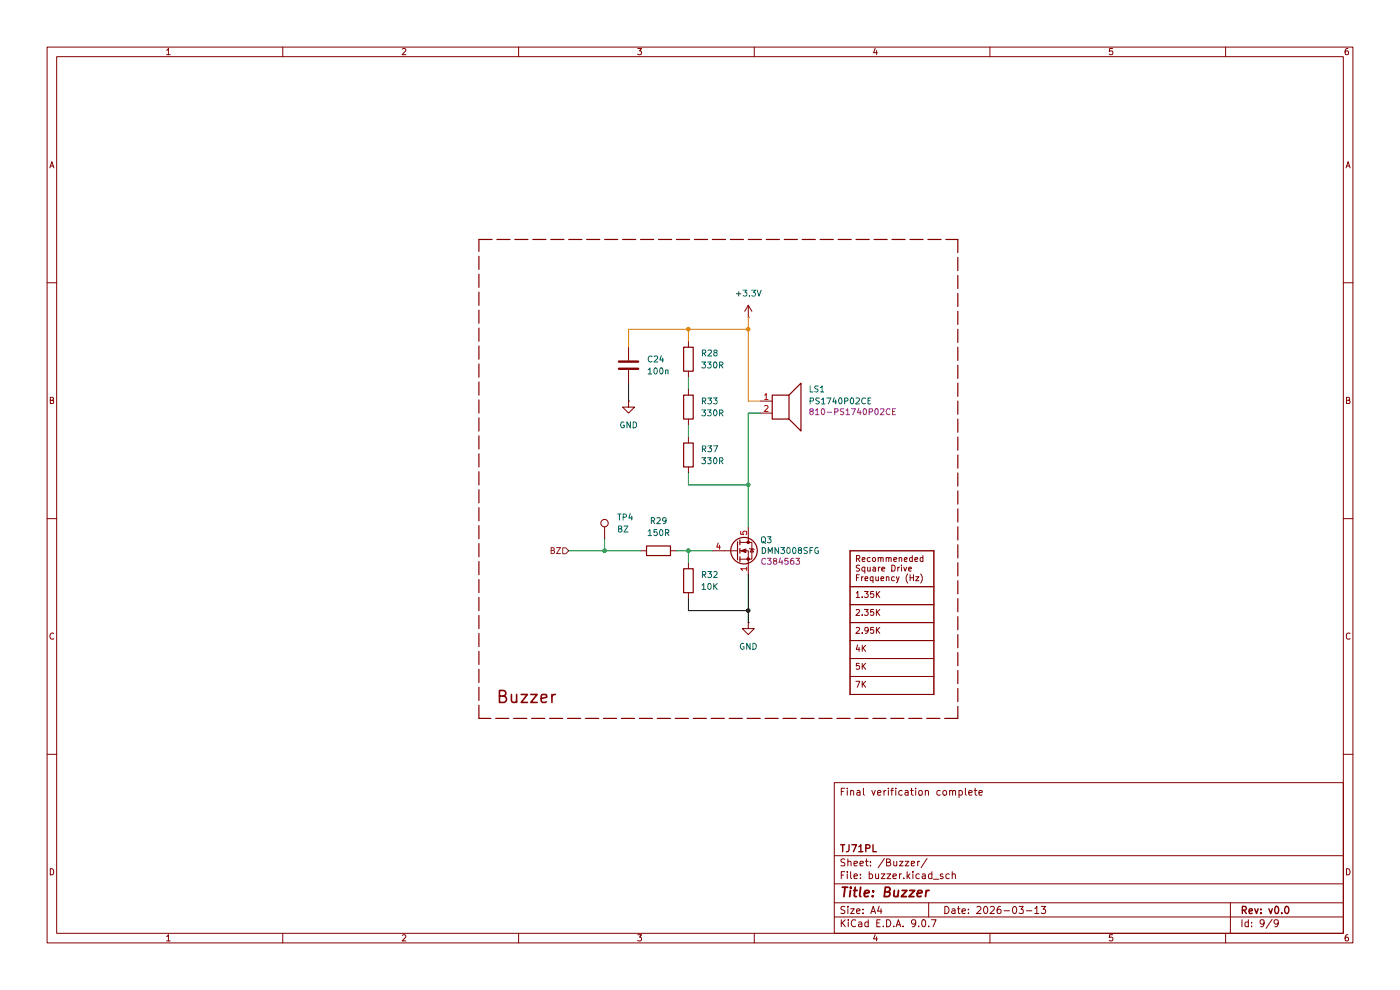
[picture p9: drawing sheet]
(kicad_sch
 (version 20260306)
 (generator "eeschema")
 (generator_version "10.0")
 (paper "A4")
 (title_block
  (title "Buzzer")
  (date "2026-03-13")
  (rev "v0.0")
  (company "TJ71PL")
  (comment 4 "Final verification complete"))
 (lib_symbols
  (symbol "Connector:TestPoint"
   (pin_numbers (hide yes))
   (pin_names
    (offset 0.762) (hide yes)) (exclude_from_sim no) (in_bom yes) (on_board yes)
   (in_pos_files yes)
   (duplicate_pin_numbers_are_jumpers no)
   (property "Reference" "TP" (at 0 6.858 0) (show_name no) (do_not_autoplace no) (effects (font (size 1.27 1.27))))
   (property "Value" "TestPoint" (at 0 5.08 0) (show_name no) (do_not_autoplace no) (effects (font (size 1.27 1.27))))
   (property "Footprint" "" (at 5.08 0 0) (show_name no) (do_not_autoplace no) (hide yes) (effects (font (size 1.27 1.27))))
   (property "Datasheet" "" (at 5.08 0 0) (show_name no) (do_not_autoplace no) (hide yes) (effects (font (size 1.27 1.27))))
   (property "Description" "test point" (at 0 0 0) (show_name no) (do_not_autoplace no) (hide yes) (effects (font (size 1.27 1.27))))
   (symbol "TestPoint_0_1"
    (circle (center 0 3.302) (radius 0.762) (stroke (width 0) (type default)) (fill (type none))))
   (symbol "TestPoint_1_1"
    (pin passive line (at 0 0 90) (length 2.54) (name "1" (effects (font (size 1.27 1.27)))) (number "1" (effects (font (size 1.27 1.27))))))
   (embedded_fonts no))
  (symbol "Device:C"
   (pin_numbers (hide yes))
   (pin_names
    (offset 0.254)) (exclude_from_sim no) (in_bom yes) (on_board yes)
   (in_pos_files yes)
   (duplicate_pin_numbers_are_jumpers no)
   (property "Reference" "C" (at 0.635 2.54 0) (show_name no) (do_not_autoplace no) (effects (font (size 1.27 1.27)) (justify left)))
   (property "Value" "C" (at 0.635 -2.54 0) (show_name no) (do_not_autoplace no) (effects (font (size 1.27 1.27)) (justify left)))
   (property "Footprint" "" (at 0.9652 -3.81 0) (show_name no) (do_not_autoplace no) (hide yes) (effects (font (size 1.27 1.27))))
   (property "Datasheet" "" (at 0 0 0) (show_name no) (do_not_autoplace no) (hide yes) (effects (font (size 1.27 1.27))))
   (property "Description" "Unpolarized capacitor" (at 0 0 0) (show_name no) (do_not_autoplace no) (hide yes) (effects (font (size 1.27 1.27))))
   (symbol "C_0_1"
    (polyline (pts (xy -2.032 0.762) (xy 2.032 0.762)) (stroke (width 0.508) (type default)) (fill (type none)))
    (polyline (pts (xy -2.032 -0.762) (xy 2.032 -0.762)) (stroke (width 0.508) (type default)) (fill (type none))))
   (symbol "C_1_1"
    (pin passive line (at 0 3.81 270) (length 2.794) (name "" (effects (font (size 1.27 1.27)))) (number "1" (effects (font (size 1.27 1.27)))))
    (pin passive line (at 0 -3.81 90) (length 2.794) (name "" (effects (font (size 1.27 1.27)))) (number "2" (effects (font (size 1.27 1.27))))))
   (embedded_fonts no))
  (symbol "Device:R"
   (pin_numbers (hide yes))
   (pin_names
    (offset 0)) (exclude_from_sim no) (in_bom yes) (on_board yes)
   (in_pos_files yes)
   (duplicate_pin_numbers_are_jumpers no)
   (property "Reference" "R" (at 2.032 0 90) (show_name no) (do_not_autoplace no) (effects (font (size 1.27 1.27))))
   (property "Value" "R" (at 0 0 90) (show_name no) (do_not_autoplace no) (effects (font (size 1.27 1.27))))
   (property "Footprint" "" (at -1.778 0 90) (show_name no) (do_not_autoplace no) (hide yes) (effects (font (size 1.27 1.27))))
   (property "Datasheet" "" (at 0 0 0) (show_name no) (do_not_autoplace no) (hide yes) (effects (font (size 1.27 1.27))))
   (property "Description" "Resistor" (at 0 0 0) (show_name no) (do_not_autoplace no) (hide yes) (effects (font (size 1.27 1.27))))
   (symbol "R_0_1"
    (rectangle (start -1.016 -2.54) (end 1.016 2.54) (stroke (width 0.254) (type default)) (fill (type none))))
   (symbol "R_1_1"
    (pin passive line (at 0 3.81 270) (length 1.27) (name "" (effects (font (size 1.27 1.27)))) (number "1" (effects (font (size 1.27 1.27)))))
    (pin passive line (at 0 -3.81 90) (length 1.27) (name "" (effects (font (size 1.27 1.27)))) (number "2" (effects (font (size 1.27 1.27))))))
   (embedded_fonts no))
  (symbol "Device:Speaker"
   (pin_names
    (offset 0) (hide yes)) (exclude_from_sim no) (in_bom yes) (on_board yes)
   (in_pos_files yes)
   (duplicate_pin_numbers_are_jumpers no)
   (property "Reference" "LS" (at 1.27 5.715 0) (show_name no) (do_not_autoplace no) (effects (font (size 1.27 1.27)) (justify right)))
   (property "Value" "Speaker" (at 1.27 3.81 0) (show_name no) (do_not_autoplace no) (effects (font (size 1.27 1.27)) (justify right)))
   (property "Footprint" "" (at 0 -5.08 0) (show_name no) (do_not_autoplace no) (hide yes) (effects (font (size 1.27 1.27))))
   (property "Datasheet" "" (at -0.254 -1.27 0) (show_name no) (do_not_autoplace no) (hide yes) (effects (font (size 1.27 1.27))))
   (property "Description" "Speaker" (at 0 0 0) (show_name no) (do_not_autoplace no) (hide yes) (effects (font (size 1.27 1.27))))
   (symbol "Speaker_0_0"
    (rectangle (start -2.54 1.27) (end 1.016 -3.81) (stroke (width 0.254) (type default)) (fill (type none)))
    (polyline (pts (xy 1.016 1.27) (xy 3.556 3.81) (xy 3.556 -6.35) (xy 1.016 -3.81)) (stroke (width 0.254) (type default)) (fill (type none))))
   (symbol "Speaker_1_1"
    (pin input line (at -5.08 0 0) (length 2.54) (name "1" (effects (font (size 1.27 1.27)))) (number "1" (effects (font (size 1.27 1.27)))))
    (pin input line (at -5.08 -2.54 0) (length 2.54) (name "2" (effects (font (size 1.27 1.27)))) (number "2" (effects (font (size 1.27 1.27))))))
   (embedded_fonts no))
  (symbol "Transistor_FET:DMN3008SFG"
   (pin_names (hide yes)) (exclude_from_sim no) (in_bom yes) (on_board yes)
   (in_pos_files yes)
   (duplicate_pin_numbers_are_jumpers no)
   (property "Reference" "Q" (at 5.08 1.905 0) (show_name no) (do_not_autoplace no) (effects (font (size 1.27 1.27)) (justify left)))
   (property "Value" "DMN3008SFG" (at 5.08 0 0) (show_name no) (do_not_autoplace no) (effects (font (size 1.27 1.27)) (justify left)))
   (property "Footprint" "Package_SON:Diodes_PowerDI3333-8" (at 5.08 -1.905 0) (show_name no) (do_not_autoplace no) (hide yes) (effects (font (size 1.27 1.27)
    (italic yes)) (justify left)))
   (property "Datasheet" "https://www.diodes.com/assets/Datasheets/DMN3008SFG.pdf" (at 5.08 -3.81 0) (show_name no) (do_not_autoplace no) (hide yes) (effects (font (size 1.27 1.27)) (justify left)))
   (property "Description" "17.6A Id, 30V Vds, N-Channel Power MOSFET, 4.4mOhm Ron, 86nC Qg (typ), PowerDI3333-8" (at 0 0 0) (show_name no) (do_not_autoplace no) (hide yes) (effects (font (size 1.27 1.27))))
   (symbol "DMN3008SFG_0_1"
    (polyline (pts (xy -2.54 0) (xy 0.254 0)) (stroke (width 0) (type default)) (fill (type none)))
    (polyline (pts (xy 0.254 1.905) (xy 0.254 -1.905)) (stroke (width 0.254) (type default)) (fill (type none)))
    (polyline (pts (xy 0.762 2.286) (xy 0.762 1.27)) (stroke (width 0.254) (type default)) (fill (type none)))
    (polyline (pts (xy 0.762 0.508) (xy 0.762 -0.508)) (stroke (width 0.254) (type default)) (fill (type none)))
    (polyline (pts (xy 0.762 -1.27) (xy 0.762 -2.286)) (stroke (width 0.254) (type default)) (fill (type none)))
    (polyline (pts (xy 0.762 -1.778) (xy 3.302 -1.778) (xy 3.302 1.778) (xy 0.762 1.778)) (stroke (width 0) (type default)) (fill (type none)))
    (polyline (pts (xy 1.016 0) (xy 2.032 0.381) (xy 2.032 -0.381) (xy 1.016 0)) (stroke (width 0) (type default)) (fill (type outline)))
    (circle (center 1.651 0) (radius 2.794) (stroke (width 0.254) (type default)) (fill (type none)))
    (polyline (pts (xy 2.54 2.54) (xy 2.54 1.778)) (stroke (width 0) (type default)) (fill (type none)))
    (circle (center 2.54 1.778) (radius 0.254) (stroke (width 0) (type default)) (fill (type outline)))
    (circle (center 2.54 -1.778) (radius 0.254) (stroke (width 0) (type default)) (fill (type outline)))
    (polyline (pts (xy 2.54 -2.54) (xy 2.54 0) (xy 0.762 0)) (stroke (width 0) (type default)) (fill (type none)))
    (polyline (pts (xy 2.794 0.508) (xy 2.921 0.381) (xy 3.683 0.381) (xy 3.81 0.254)) (stroke (width 0) (type default)) (fill (type none)))
    (polyline (pts (xy 3.302 0.381) (xy 2.921 -0.254) (xy 3.683 -0.254) (xy 3.302 0.381)) (stroke (width 0) (type default)) (fill (type none))))
   (symbol "DMN3008SFG_1_1"
    (pin passive line (at 2.54 -5.08 90) (length 2.54) (name "S" (effects (font (size 1.27 1.27)))) (number "1" (effects (font (size 1.27 1.27)))))
    (pin passive line (at 2.54 -5.08 90) (length 2.54) (hide yes) (name "S" (effects (font (size 1.27 1.27)))) (number "2" (effects (font (size 1.27 1.27)))))
    (pin passive line (at 2.54 -5.08 90) (length 2.54) (hide yes) (name "S" (effects (font (size 1.27 1.27)))) (number "3" (effects (font (size 1.27 1.27)))))
    (pin passive line (at -5.08 0 0) (length 2.54) (name "G" (effects (font (size 1.27 1.27)))) (number "4" (effects (font (size 1.27 1.27)))))
    (pin passive line (at 2.54 5.08 270) (length 2.54) (name "D" (effects (font (size 1.27 1.27)))) (number "5" (effects (font (size 1.27 1.27))))))
   (embedded_fonts no))
  (symbol "power:+3.3V"
   (power global)
   (pin_numbers (hide yes))
   (pin_names
    (offset 0) (hide yes)) (exclude_from_sim no) (in_bom yes) (on_board yes)
   (in_pos_files yes)
   (duplicate_pin_numbers_are_jumpers no)
   (property "Reference" "#PWR" (at 0 -3.81 0) (show_name no) (do_not_autoplace no) (hide yes) (effects (font (size 1.27 1.27))))
   (property "Value" "+3.3V" (at 0 3.556 0) (show_name no) (do_not_autoplace no) (effects (font (size 1.27 1.27))))
   (property "Footprint" "" (at 0 0 0) (show_name no) (do_not_autoplace no) (hide yes) (effects (font (size 1.27 1.27))))
   (property "Datasheet" "" (at 0 0 0) (show_name no) (do_not_autoplace no) (hide yes) (effects (font (size 1.27 1.27))))
   (property "Description" "Power symbol creates a global label with name \"+3.3V\"" (at 0 0 0) (show_name no) (do_not_autoplace no) (hide yes) (effects (font (size 1.27 1.27))))
   (symbol "+3.3V_0_1"
    (polyline (pts (xy -0.762 1.27) (xy 0 2.54)) (stroke (width 0) (type default)) (fill (type none)))
    (polyline (pts (xy 0 2.54) (xy 0.762 1.27)) (stroke (width 0) (type default)) (fill (type none)))
    (polyline (pts (xy 0 0) (xy 0 2.54)) (stroke (width 0) (type default)) (fill (type none))))
   (symbol "+3.3V_1_1"
    (pin power_in line (at 0 0 90) (length 0) (name "" (effects (font (size 1.27 1.27)))) (number "1" (effects (font (size 1.27 1.27))))))
   (embedded_fonts no))
  (symbol "power:GND"
   (power global)
   (pin_numbers (hide yes))
   (pin_names
    (offset 0) (hide yes)) (exclude_from_sim no) (in_bom yes) (on_board yes)
   (in_pos_files yes)
   (duplicate_pin_numbers_are_jumpers no)
   (property "Reference" "#PWR" (at 0 -6.35 0) (show_name no) (do_not_autoplace no) (hide yes) (effects (font (size 1.27 1.27))))
   (property "Value" "GND" (at 0 -3.81 0) (show_name no) (do_not_autoplace no) (effects (font (size 1.27 1.27))))
   (property "Footprint" "" (at 0 0 0) (show_name no) (do_not_autoplace no) (hide yes) (effects (font (size 1.27 1.27))))
   (property "Datasheet" "" (at 0 0 0) (show_name no) (do_not_autoplace no) (hide yes) (effects (font (size 1.27 1.27))))
   (property "Description" "Power symbol creates a global label with name \"GND\" , ground" (at 0 0 0) (show_name no) (do_not_autoplace no) (hide yes) (effects (font (size 1.27 1.27))))
   (symbol "GND_0_1"
    (polyline (pts (xy 0 0) (xy 0 -1.27) (xy 1.27 -1.27) (xy 0 -2.54) (xy -1.27 -1.27) (xy 0 -1.27)) (stroke (width 0) (type default)) (fill (type none))))
   (symbol "GND_1_1"
    (pin power_in line (at 0 0 270) (length 0) (name "" (effects (font (size 1.27 1.27)))) (number "1" (effects (font (size 1.27 1.27))))))
   (embedded_fonts no)))
 (rectangle
  (start 101.6 50.8)
  (end 203.2 152.4)
  (stroke (width 0.254) (type dash))
  (fill (type none)))
 (text "Buzzer"
  (exclude_from_sim no)
  (at 105.156 148.082 0)
  (effects (font (size 2.54 2.54) (thickness 0.3175)) (justify left)))
 (junction
  (at 146.05 116.84)
  (diameter 0)
  (color 0 0 0 0))
 (junction
  (at 146.05 69.85)
  (diameter 0)
  (color 0 0 0 0))
 (junction
  (at 128.27 116.84)
  (diameter 0)
  (color 0 0 0 0))
 (junction
  (at 158.75 69.85)
  (diameter 0)
  (color 0 0 0 0))
 (junction
  (at 158.75 129.54)
  (diameter 0)
  (color 0 0 0 0))
 (junction
  (at 158.75 102.87)
  (diameter 0)
  (color 0 0 0 0))
 (wire
  (pts (xy 146.05 102.87) (xy 158.75 102.87))
  (stroke (width 0) (type default)))
 (wire
  (pts (xy 158.75 69.85) (xy 158.75 85.09))
  (stroke (width 0) (type default)))
 (wire
  (pts (xy 146.05 69.85) (xy 146.05 72.39))
  (stroke (width 0) (type default)))
 (wire
  (pts (xy 128.27 114.3) (xy 128.27 116.84))
  (stroke (width 0) (type default)))
 (wire
  (pts (xy 158.75 85.09) (xy 161.29 85.09))
  (stroke (width 0) (type default)))
 (wire
  (pts (xy 161.29 87.63) (xy 158.75 87.63))
  (stroke (width 0) (type default)))
 (wire
  (pts (xy 158.75 102.87) (xy 158.75 111.76))
  (stroke (width 0) (type default)))
 (wire
  (pts (xy 146.05 116.84) (xy 151.13 116.84))
  (stroke (width 0) (type default)))
 (wire
  (pts (xy 158.75 129.54) (xy 158.75 132.08))
  (stroke (width 0) (type default)))
 (wire
  (pts (xy 133.35 69.85) (xy 133.35 73.66))
  (stroke (width 0) (type default)))
 (wire
  (pts (xy 146.05 90.17) (xy 146.05 92.71))
  (stroke (width 0) (type default)))
 (wire
  (pts (xy 128.27 116.84) (xy 135.89 116.84))
  (stroke (width 0) (type default)))
 (wire
  (pts (xy 146.05 100.33) (xy 146.05 102.87))
  (stroke (width 0) (type default)))
 (wire
  (pts (xy 133.35 81.28) (xy 133.35 85.09))
  (stroke (width 0) (type default)))
 (wire
  (pts (xy 158.75 121.92) (xy 158.75 129.54))
  (stroke (width 0) (type default)))
 (wire
  (pts (xy 133.35 69.85) (xy 146.05 69.85))
  (stroke (width 0) (type default)))
 (wire
  (pts (xy 158.75 87.63) (xy 158.75 102.87))
  (stroke (width 0) (type default)))
 (wire
  (pts (xy 146.05 116.84) (xy 146.05 119.38))
  (stroke (width 0) (type default)))
 (wire
  (pts (xy 146.05 129.54) (xy 158.75 129.54))
  (stroke (width 0) (type default)))
 (wire
  (pts (xy 120.65 116.84) (xy 128.27 116.84))
  (stroke (width 0) (type default)))
 (wire
  (pts (xy 146.05 127) (xy 146.05 129.54))
  (stroke (width 0) (type default)))
 (wire
  (pts (xy 146.05 80.01) (xy 146.05 82.55))
  (stroke (width 0) (type default)))
 (wire
  (pts (xy 146.05 69.85) (xy 158.75 69.85))
  (stroke (width 0) (type default)))
 (wire
  (pts (xy 158.75 67.31) (xy 158.75 69.85))
  (stroke (width 0) (type default)))
 (wire
  (pts (xy 143.51 116.84) (xy 146.05 116.84))
  (stroke (width 0) (type default)))
 (table
  (column_count 1)
  (border
   (external yes)
   (header yes) (stroke (width 0) (type solid)))
  (separators
   (rows yes)
   (cols yes) (stroke (width 0) (type solid)))
  (column_widths 17.78)
  (row_heights 7.62 3.81 3.81 3.81 3.81 3.81 3.81)
  (cells
   (table_cell "Recommeneded Square Drive Frequency (Hz)" (exclude_from_sim no) (at 180.34 116.84 0) (size 17.78 7.62)
    (margins 0.9525 0.9525 0.9525 0.9525)
    (span 1 1) (fill (type none)) (effects (font (size 1.27 1.27)) (justify left top)))
   (table_cell "1.35K" (exclude_from_sim no) (at 180.34 124.46 0) (size 17.78 3.81)
    (margins 0.9525 0.9525 0.9525 0.9525)
    (span 1 1) (fill (type none)) (effects (font (size 1.27 1.27)) (justify left top)))
   (table_cell "2.35K" (exclude_from_sim no) (at 180.34 128.27 0) (size 17.78 3.81)
    (margins 0.9525 0.9525 0.9525 0.9525)
    (span 1 1) (fill (type none)) (effects (font (size 1.27 1.27)) (justify left top)))
   (table_cell "2.95K" (exclude_from_sim no) (at 180.34 132.08 0) (size 17.78 3.81)
    (margins 0.9525 0.9525 0.9525 0.9525)
    (span 1 1) (fill (type none)) (effects (font (size 1.27 1.27)) (justify left top)))
   (table_cell "4K" (exclude_from_sim no) (at 180.34 135.89 0) (size 17.78 3.81)
    (margins 0.9525 0.9525 0.9525 0.9525)
    (span 1 1) (fill (type none)) (effects (font (size 1.27 1.27)) (justify left top)))
   (table_cell "5K" (exclude_from_sim no) (at 180.34 139.7 0) (size 17.78 3.81)
    (margins 0.9525 0.9525 0.9525 0.9525)
    (span 1 1) (fill (type none)) (effects (font (size 1.27 1.27)) (justify left top)))
   (table_cell "7K" (exclude_from_sim no) (at 180.34 143.51 0) (size 17.78 3.81)
    (margins 0.9525 0.9525 0.9525 0.9525)
    (span 1 1) (fill (type none)) (effects (font (size 1.27 1.27)) (justify left top)))))
 (hierarchical_label "BZ"
  (shape input)
  (at 120.65 116.84 180)
  (effects (font (size 1.27 1.27)) (justify right)))
 (symbol
  (lib_id "Device:R")
  (at 146.05 123.19 0)
  (unit 1)
  (body_style 1)
  (exclude_from_sim no)
  (in_bom yes)
  (on_board yes)
  (in_pos_files yes)
  (dnp no)
  (fields_autoplaced yes)
  (property "Reference" "R32" (at 148.59 121.9199 0) (show_name no) (do_not_autoplace no) (effects (font (size 1.27 1.27)) (justify left)))
  (property "Value" "10K" (at 148.59 124.4599 0) (show_name no) (do_not_autoplace no) (effects (font (size 1.27 1.27)) (justify left)))
  (property "Footprint" "Resistor_SMD:R_0402_1005Metric" (at 144.272 123.19 90) (hide yes) (show_name no) (do_not_autoplace no) (effects (font (size 1.27 1.27))))
  (property "Datasheet" "" (at 146.05 123.19 0) (hide yes) (show_name no) (do_not_autoplace no) (effects (font (size 1.27 1.27))))
  (property "Description" "Resistor" (at 146.05 123.19 0) (hide yes) (show_name no) (do_not_autoplace no) (effects (font (size 1.27 1.27))))
  (property "LCSC" "C60489" (at 146.05 123.19 0) (hide yes) (show_name no) (do_not_autoplace no) (effects (font (size 1.27 1.27))))
  (pin "2")
  (pin "1"))
 (symbol
  (lib_id "Device:C")
  (at 133.35 77.47 0)
  (unit 1)
  (body_style 1)
  (exclude_from_sim no)
  (in_bom yes)
  (on_board yes)
  (in_pos_files yes)
  (dnp no)
  (property "Reference" "C24" (at 137.16 76.2 0) (show_name no) (do_not_autoplace no) (effects (font (size 1.27 1.27)) (justify left)))
  (property "Value" "100n" (at 137.16 78.7399 0) (show_name no) (do_not_autoplace no) (effects (font (size 1.27 1.27)) (justify left)))
  (property "Footprint" "Capacitor_SMD:C_0402_1005Metric" (at 134.3152 81.28 0) (hide yes) (show_name no) (do_not_autoplace no) (effects (font (size 1.27 1.27))))
  (property "Datasheet" "" (at 133.35 77.47 0) (hide yes) (show_name no) (do_not_autoplace no) (effects (font (size 1.27 1.27))))
  (property "Description" "Unpolarized capacitor" (at 133.35 77.47 0) (hide yes) (show_name no) (do_not_autoplace no) (effects (font (size 1.27 1.27))))
  (property "LCSC" "C1525" (at 133.35 77.47 0) (hide yes) (show_name no) (do_not_autoplace no) (effects (font (size 1.27 1.27))))
  (pin "2")
  (pin "1"))
 (symbol
  (lib_id "Device:R")
  (at 139.7 116.84 90)
  (unit 1)
  (body_style 1)
  (exclude_from_sim no)
  (in_bom yes)
  (on_board yes)
  (in_pos_files yes)
  (dnp no)
  (fields_autoplaced yes)
  (property "Reference" "R29" (at 139.7 110.49 90) (show_name no) (do_not_autoplace no) (effects (font (size 1.27 1.27))))
  (property "Value" "150R" (at 139.7 113.03 90) (show_name no) (do_not_autoplace no) (effects (font (size 1.27 1.27))))
  (property "Footprint" "Resistor_SMD:R_0402_1005Metric" (at 139.7 118.618 90) (hide yes) (show_name no) (do_not_autoplace no) (effects (font (size 1.27 1.27))))
  (property "Datasheet" "" (at 139.7 116.84 0) (hide yes) (show_name no) (do_not_autoplace no) (effects (font (size 1.27 1.27))))
  (property "Description" "Resistor" (at 139.7 116.84 0) (hide yes) (show_name no) (do_not_autoplace no) (effects (font (size 1.27 1.27))))
  (property "LCSC" "C276273" (at 139.7 116.84 0) (hide yes) (show_name no) (do_not_autoplace no) (effects (font (size 1.27 1.27))))
  (pin "1")
  (pin "2"))
 (symbol
  (lib_id "Connector:TestPoint")
  (at 128.27 114.3 0)
  (unit 1)
  (body_style 1)
  (exclude_from_sim no)
  (in_bom no)
  (on_board yes)
  (in_pos_files yes)
  (dnp no)
  (fields_autoplaced yes)
  (property "Reference" "TP4" (at 130.81 109.7279 0) (show_name no) (do_not_autoplace no) (effects (font (size 1.27 1.27)) (justify left)))
  (property "Value" "BZ" (at 130.81 112.2679 0) (show_name no) (do_not_autoplace no) (effects (font (size 1.27 1.27)) (justify left)))
  (property "Footprint" "TestPoint:TestPoint_Pad_D1.0mm" (at 133.35 114.3 0) (hide yes) (show_name no) (do_not_autoplace no) (effects (font (size 1.27 1.27))))
  (property "Datasheet" "" (at 133.35 114.3 0) (hide yes) (show_name no) (do_not_autoplace no) (effects (font (size 1.27 1.27))))
  (property "Description" "test point" (at 128.27 114.3 0) (hide yes) (show_name no) (do_not_autoplace no) (effects (font (size 1.27 1.27))))
  (pin "1"))
 (symbol
  (lib_id "Device:R")
  (at 146.05 86.36 0)
  (unit 1)
  (body_style 1)
  (exclude_from_sim no)
  (in_bom yes)
  (on_board yes)
  (in_pos_files yes)
  (dnp no)
  (fields_autoplaced yes)
  (property "Reference" "R33" (at 148.59 85.0899 0) (show_name no) (do_not_autoplace no) (effects (font (size 1.27 1.27)) (justify left)))
  (property "Value" "330R" (at 148.59 87.6299 0) (show_name no) (do_not_autoplace no) (effects (font (size 1.27 1.27)) (justify left)))
  (property "Footprint" "Resistor_SMD:R_0402_1005Metric" (at 144.272 86.36 90) (hide yes) (show_name no) (do_not_autoplace no) (effects (font (size 1.27 1.27))))
  (property "Datasheet" "" (at 146.05 86.36 0) (hide yes) (show_name no) (do_not_autoplace no) (effects (font (size 1.27 1.27))))
  (property "Description" "Resistor" (at 146.05 86.36 0) (hide yes) (show_name no) (do_not_autoplace no) (effects (font (size 1.27 1.27))))
  (property "LCSC" "C276273" (at 146.05 86.36 0) (hide yes) (show_name no) (do_not_autoplace no) (effects (font (size 1.27 1.27))))
  (pin "1")
  (pin "2"))
 (symbol
  (lib_id "Device:R")
  (at 146.05 96.52 0)
  (unit 1)
  (body_style 1)
  (exclude_from_sim no)
  (in_bom yes)
  (on_board yes)
  (in_pos_files yes)
  (dnp no)
  (fields_autoplaced yes)
  (property "Reference" "R37" (at 148.59 95.2499 0) (show_name no) (do_not_autoplace no) (effects (font (size 1.27 1.27)) (justify left)))
  (property "Value" "330R" (at 148.59 97.7899 0) (show_name no) (do_not_autoplace no) (effects (font (size 1.27 1.27)) (justify left)))
  (property "Footprint" "Resistor_SMD:R_0402_1005Metric" (at 144.272 96.52 90) (hide yes) (show_name no) (do_not_autoplace no) (effects (font (size 1.27 1.27))))
  (property "Datasheet" "" (at 146.05 96.52 0) (hide yes) (show_name no) (do_not_autoplace no) (effects (font (size 1.27 1.27))))
  (property "Description" "Resistor" (at 146.05 96.52 0) (hide yes) (show_name no) (do_not_autoplace no) (effects (font (size 1.27 1.27))))
  (property "LCSC" "C276273" (at 146.05 96.52 0) (hide yes) (show_name no) (do_not_autoplace no) (effects (font (size 1.27 1.27))))
  (pin "1")
  (pin "2"))
 (symbol
  (lib_id "Transistor_FET:DMN3008SFG")
  (at 156.21 116.84 0)
  (unit 1)
  (body_style 1)
  (exclude_from_sim no)
  (in_bom yes)
  (on_board yes)
  (in_pos_files yes)
  (dnp no)
  (property "Reference" "Q3" (at 162.56 114.554 0) (show_name no) (do_not_autoplace no) (effects (font (size 1.27 1.27))))
  (property "Value" "DMN3008SFG" (at 167.64 116.84 0) (show_name no) (do_not_autoplace no) (effects (font (size 1.27 1.27))))
  (property "Footprint" "Package_SON:Diodes_PowerDI3333-8" (at 161.29 118.745 0) (hide yes) (show_name no) (do_not_autoplace no) (effects (font (size 1.27 1.27)
    (italic yes)) (justify left)))
  (property "Datasheet" "https://www.diodes.com/assets/Datasheets/DMN3008SFG.pdf" (at 161.29 120.65 0) (hide yes) (show_name no) (do_not_autoplace no) (effects (font (size 1.27 1.27)) (justify left)))
  (property "Description" "17.6A Id, 30V Vds, N-Channel Power MOSFET, 4.4mOhm Ron, 86nC Qg (typ), PowerDI3333-8" (at 156.21 116.84 0) (hide yes) (show_name no) (do_not_autoplace no) (effects (font (size 1.27 1.27))))
  (property "LCSC" "C384563" (at 165.608 119.126 0) (show_name no) (do_not_autoplace no) (effects (font (size 1.27 1.27))))
  (pin "3")
  (pin "5")
  (pin "2")
  (pin "1")
  (pin "4"))
 (symbol
  (lib_id "power:GND")
  (at 133.35 85.09 0)
  (unit 1)
  (body_style 1)
  (exclude_from_sim no)
  (in_bom yes)
  (on_board yes)
  (in_pos_files yes)
  (dnp no)
  (fields_autoplaced yes)
  (property "Reference" "#PWR0124" (at 133.35 91.44 0) (hide yes) (show_name no) (do_not_autoplace no) (effects (font (size 1.27 1.27))))
  (property "Value" "GND" (at 133.35 90.17 0) (show_name no) (do_not_autoplace no) (effects (font (size 1.27 1.27))))
  (property "Footprint" "" (at 133.35 85.09 0) (hide yes) (show_name no) (do_not_autoplace no) (effects (font (size 1.27 1.27))))
  (property "Datasheet" "" (at 133.35 85.09 0) (hide yes) (show_name no) (do_not_autoplace no) (effects (font (size 1.27 1.27))))
  (property "Description" "Power symbol creates a global label with name \"GND\" , ground" (at 133.35 85.09 0) (hide yes) (show_name no) (do_not_autoplace no) (effects (font (size 1.27 1.27))))
  (pin "1"))
 (symbol
  (lib_id "Device:Speaker")
  (at 166.37 85.09 0)
  (unit 1)
  (body_style 1)
  (exclude_from_sim no)
  (in_bom no)
  (on_board yes)
  (in_pos_files yes)
  (dnp no)
  (property "Reference" "LS1" (at 171.45 82.55 0) (show_name no) (do_not_autoplace no) (effects (font (size 1.27 1.27)) (justify left)))
  (property "Value" "PS1740P02CE" (at 171.45 85.09 0) (show_name no) (do_not_autoplace no) (effects (font (size 1.27 1.27)) (justify left)))
  (property "Footprint" "precision_clock:TDK PS1740P02CE" (at 166.37 90.17 0) (hide yes) (show_name no) (do_not_autoplace no) (effects (font (size 1.27 1.27))))
  (property "Datasheet" "https://product.tdk.com/en/system/files/dam/doc/product/sw_piezo/sw_piezo/piezo-buzzer/catalog/piezoelectronic_buzzer_ps_en.pdf" (at 166.116 86.36 0) (hide yes) (show_name no) (do_not_autoplace no) (effects (font (size 1.27 1.27))))
  (property "Description" "Speaker" (at 166.37 85.09 0) (hide yes) (show_name no) (do_not_autoplace no) (effects (font (size 1.27 1.27))))
  (property "Mouser" "810-PS1740P02CE" (at 171.45 87.3761 0) (show_name no) (do_not_autoplace no) (effects (font (size 1.27 1.27)) (justify left)))
  (pin "1")
  (pin "2"))
 (symbol
  (lib_id "power:GND")
  (at 158.75 132.08 0)
  (unit 1)
  (body_style 1)
  (exclude_from_sim no)
  (in_bom yes)
  (on_board yes)
  (in_pos_files yes)
  (dnp no)
  (fields_autoplaced yes)
  (property "Reference" "#PWR0126" (at 158.75 138.43 0) (hide yes) (show_name no) (do_not_autoplace no) (effects (font (size 1.27 1.27))))
  (property "Value" "GND" (at 158.75 137.16 0) (show_name no) (do_not_autoplace no) (effects (font (size 1.27 1.27))))
  (property "Footprint" "" (at 158.75 132.08 0) (hide yes) (show_name no) (do_not_autoplace no) (effects (font (size 1.27 1.27))))
  (property "Datasheet" "" (at 158.75 132.08 0) (hide yes) (show_name no) (do_not_autoplace no) (effects (font (size 1.27 1.27))))
  (property "Description" "Power symbol creates a global label with name \"GND\" , ground" (at 158.75 132.08 0) (hide yes) (show_name no) (do_not_autoplace no) (effects (font (size 1.27 1.27))))
  (pin "1"))
 (symbol
  (lib_id "power:+3.3V")
  (at 158.75 67.31 0)
  (unit 1)
  (body_style 1)
  (exclude_from_sim no)
  (in_bom yes)
  (on_board yes)
  (in_pos_files yes)
  (dnp no)
  (fields_autoplaced yes)
  (property "Reference" "#PWR0125" (at 158.75 71.12 0) (hide yes) (show_name no) (do_not_autoplace no) (effects (font (size 1.27 1.27))))
  (property "Value" "+3.3V" (at 158.75 62.23 0) (show_name no) (do_not_autoplace no) (effects (font (size 1.27 1.27))))
  (property "Footprint" "" (at 158.75 67.31 0) (hide yes) (show_name no) (do_not_autoplace no) (effects (font (size 1.27 1.27))))
  (property "Datasheet" "" (at 158.75 67.31 0) (hide yes) (show_name no) (do_not_autoplace no) (effects (font (size 1.27 1.27))))
  (property "Description" "Power symbol creates a global label with name \"+3.3V\"" (at 158.75 67.31 0) (hide yes) (show_name no) (do_not_autoplace no) (effects (font (size 1.27 1.27))))
  (pin "1"))
 (symbol
  (lib_id "Device:R")
  (at 146.05 76.2 0)
  (unit 1)
  (body_style 1)
  (exclude_from_sim no)
  (in_bom yes)
  (on_board yes)
  (in_pos_files yes)
  (dnp no)
  (fields_autoplaced yes)
  (property "Reference" "R28" (at 148.59 74.9299 0) (show_name no) (do_not_autoplace no) (effects (font (size 1.27 1.27)) (justify left)))
  (property "Value" "330R" (at 148.59 77.4699 0) (show_name no) (do_not_autoplace no) (effects (font (size 1.27 1.27)) (justify left)))
  (property "Footprint" "Resistor_SMD:R_0402_1005Metric" (at 144.272 76.2 90) (hide yes) (show_name no) (do_not_autoplace no) (effects (font (size 1.27 1.27))))
  (property "Datasheet" "" (at 146.05 76.2 0) (hide yes) (show_name no) (do_not_autoplace no) (effects (font (size 1.27 1.27))))
  (property "Description" "Resistor" (at 146.05 76.2 0) (hide yes) (show_name no) (do_not_autoplace no) (effects (font (size 1.27 1.27))))
  (property "LCSC" "C276273" (at 146.05 76.2 0) (hide yes) (show_name no) (do_not_autoplace no) (effects (font (size 1.27 1.27))))
  (pin "1")
  (pin "2")))
